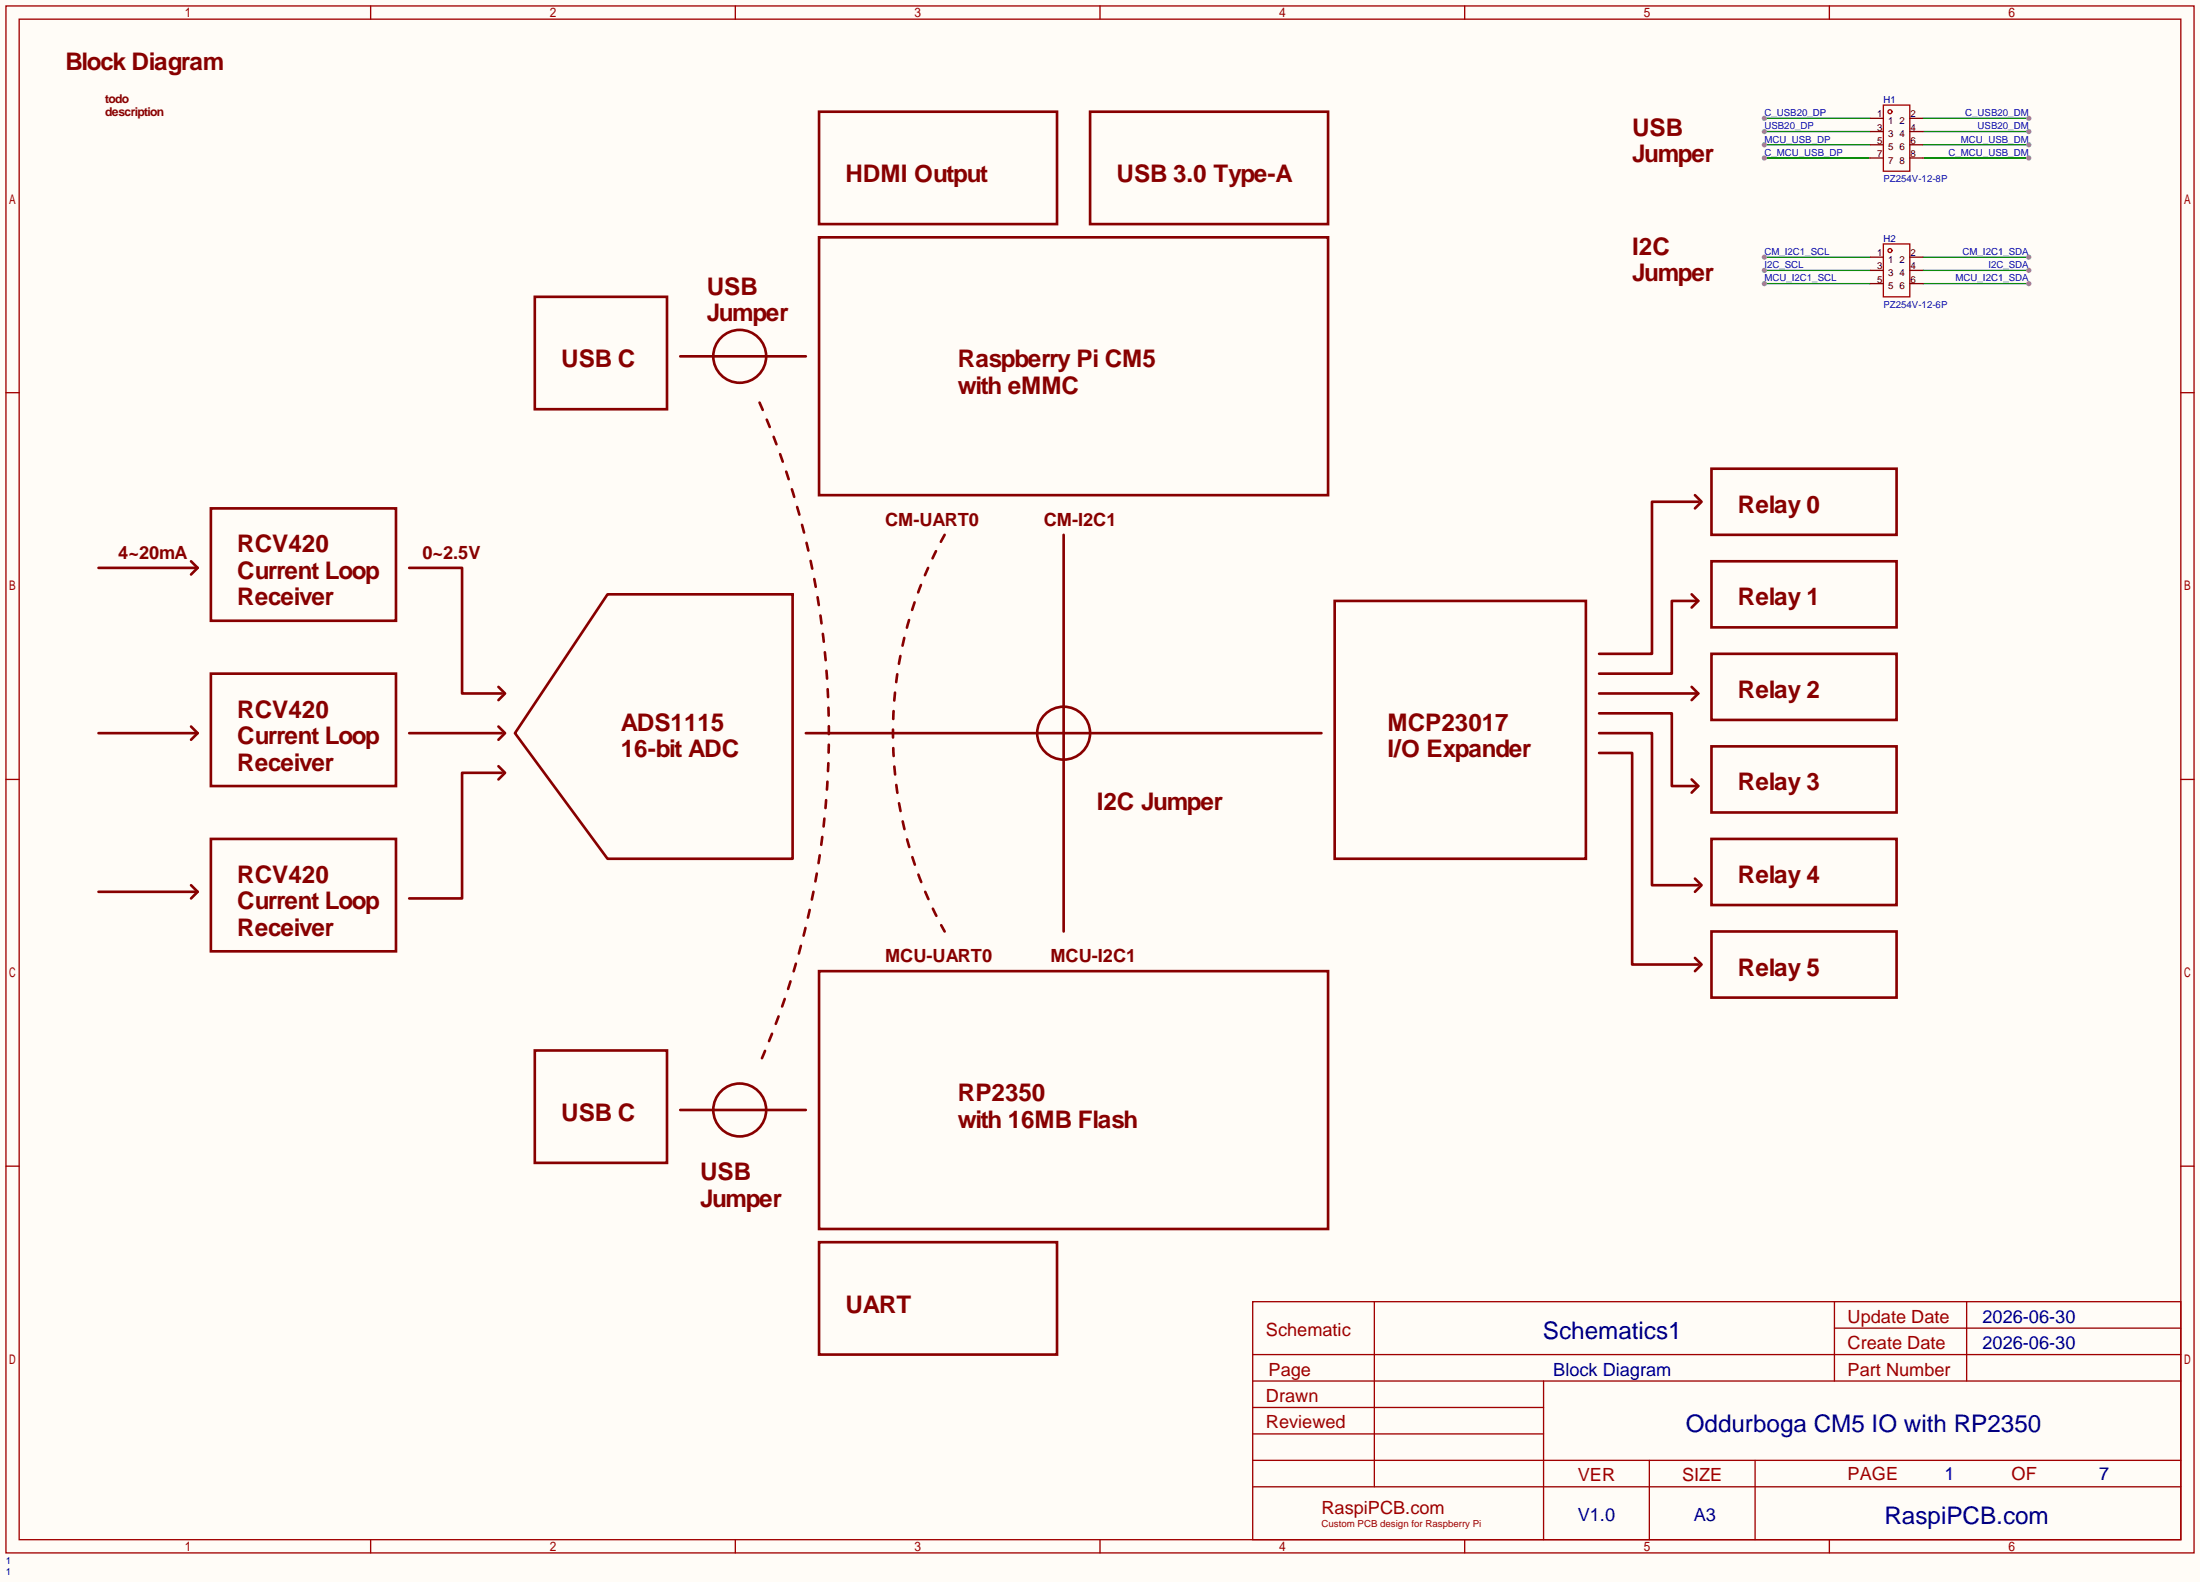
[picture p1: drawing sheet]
<svg xmlns="http://www.w3.org/2000/svg" width="423mm" height="304mm" viewBox="0 0 423 304" stroke-linecap="round" stroke-linejoin="round" font-family="sans-serif">
<path d="M0 0h422.7v303.9h-422.7z" fill="#fffcf7"/>
<g fill="none" stroke="#a10000" stroke-width=".25">
<path d="M1.1 1.1h420.4v297.2h-420.4zM3.7 3.7h415.3v292.1h-415.3zM71.2 1.1v2.6M141.3 1.1v2.6M211.3 1.1v2.6M281.4 1.1v2.6M351.5 1.1v2.6M1.1 75.4h2.6M419 75.4h2.5M1.1 149.7h2.6M419 149.7h2.5M1.1 224h2.6"/>
<path d="M419 224h2.5M240.7 250.1h178.3v45.7h-178.3zM264 250.1v35.5M352.4 250.1v15.2M352.4 255.1h66.6M377.8 250.1v15.2M240.7 270.4h55.8M240.7 265.3h178.3M240.7 275.5h55.8M240.7 260.2h178.3M296.5 265.3v30.5M71.2 295.8v2.5"/>
<path d="M141.3 295.8v2.5M211.3 295.8v2.5M240.7 285.6h178.3M240.7 280.5h178.3M281.4 295.8v2.5M316.9 280.5v15.3M337.2 280.5v15.3M351.5 295.8v2.5"/>
</g>
<path d="M369.4 30.4h20.4" fill="none" stroke="#008700" stroke-width=".25"/>
<circle cx="389.8" cy="30.4" r=".51" fill="#999"/>
<path d="M339 30.4h20.3" fill="none" stroke="#008700" stroke-width=".25"/>
<circle cx="339" cy="30.4" r=".51" fill="#999"/>
<path d="M339 27.8h20.3" fill="none" stroke="#008700" stroke-width=".25"/>
<circle cx="339" cy="27.8" r=".51" fill="#999"/>
<path d="M369.4 54.5h20.4" fill="none" stroke="#008700" stroke-width=".25"/>
<circle cx="389.8" cy="54.5" r=".51" fill="#999"/>
<path d="M339 54.5h20.3" fill="none" stroke="#008700" stroke-width=".25"/>
<circle cx="339" cy="54.5" r=".51" fill="#999"/>
<path d="M369.4 27.8h20.4" fill="none" stroke="#008700" stroke-width=".25"/>
<circle cx="389.8" cy="27.8" r=".51" fill="#999"/>
<path d="M339 49.4h20.3" fill="none" stroke="#008700" stroke-width=".25"/>
<circle cx="339" cy="49.4" r=".51" fill="#999"/>
<path d="M369.4 22.7h20.4" fill="none" stroke="#008700" stroke-width=".25"/>
<circle cx="389.8" cy="22.7" r=".51" fill="#999"/>
<path d="M369.4 25.3h20.4" fill="none" stroke="#008700" stroke-width=".25"/>
<circle cx="389.8" cy="25.3" r=".51" fill="#999"/>
<path d="M339 51.9h20.3" fill="none" stroke="#008700" stroke-width=".25"/>
<circle cx="339" cy="51.9" r=".51" fill="#999"/>
<path d="M339 25.3h20.3" fill="none" stroke="#008700" stroke-width=".25"/>
<circle cx="339" cy="25.3" r=".51" fill="#999"/>
<path d="M369.4 51.9h20.4" fill="none" stroke="#008700" stroke-width=".25"/>
<circle cx="389.8" cy="51.9" r=".51" fill="#999"/>
<path d="M369.4 49.4h20.4" fill="none" stroke="#008700" stroke-width=".25"/>
<circle cx="389.8" cy="49.4" r=".51" fill="#999"/>
<path d="M339 22.7h20.3" fill="none" stroke="#008700" stroke-width=".25"/>
<circle cx="339" cy="22.7" r=".51" fill="#999"/>
<g fill="none" stroke="#a10000" stroke-width=".25">
<path d="M361.8 20.2h5.1v12.7h-5.1zM361.8 46.9h5.1v10.1h-5.1z"/>
<circle cx="363.1" cy="21.5" r=".38"/>
<circle cx="363.1" cy="48.1" r=".38"/>
</g>
<g fill="none" stroke="#870000" stroke-width=".25">
<path d="M359.3 22.7h2.5M359.3 30.4h2.5M359.3 25.3h2.5M359.3 27.8h2.5M366.9 22.7h2.5M366.9 30.4h2.5M366.9 25.3h2.5M366.9 27.8h2.5M359.3 49.4h2.5M359.3 54.5h2.5M359.3 51.9h2.5M366.9 49.4h2.5"/>
<path d="M366.9 54.5h2.5M366.9 51.9h2.5"/>
</g>
<g fill="none" stroke="#870000" stroke-width=".51">
<path d="M157.4 21.5h45.7v21.6h-45.7zM209.4 21.5h45.7v21.6h-45.7zM102.7 57h25.4v21.6h-25.4zM157.4 45.6h97.7v49.5h-97.7zM130.7 68.5h24.1M40.5 97.7h35.6v21.6h-35.6zM325.6 95.1l1.3 1.3-1.3 1.3M326.3 96.4h-8.9v29.2h-10.2M328.8 90h35.6v12.7h-35.6zM18.9 109.1h19.1M36.7 107.8l1.3 1.3-1.3 1.3M78.6 109.1h10.2v24.1h7.6"/>
<path d="M116.7 114.2h35.6v50.8h-35.6l-17.8-24.2zM204.3 102.7v76.2M256.4 115.4h48.3v49.6h-48.3zM325 114.2l1.3 1.2-1.3 1.3M326.3 115.4h-5.1v14h-14M328.8 107.8h35.6v12.7h-35.6zM36.7 139.6l1.3 1.2-1.3 1.3M40.5 129.4h35.6v21.6h-35.6zM95.8 132l1.2 1.2-1.2 1.3M95.8 139.6l1.2 1.2-1.2 1.3M307.2 137h14v14h5.1M307.2 133.2h19.1"/>
<path d="M325 132l1.3 1.2-1.3 1.3M328.8 125.6h35.6v12.7h-35.6zM18.9 140.8h19.1M78.6 140.8h17.8M95.8 147.2l1.2 1.3-1.2 1.2M96.4 148.5h-7.6v24.1h-10.2M154.8 140.8h99.1M307.2 140.8h10.2v29.3h8.9M307.2 144.7h6.4v40.6h12.7M325 149.7l1.3 1.3-1.3 1.3M328.8 143.4h35.6v12.7h-35.6zM18.9 171.3h19.1"/>
<path d="M36.7 170.1l1.3 1.2-1.3 1.3M40.5 161.2h35.6v21.6h-35.6zM325.6 168.8l1.3 1.3-1.3 1.2M328.8 161.2h35.6v12.7h-35.6zM328.8 178.9h35.6v12.7h-35.6zM157.4 186.6h97.7v49.5h-97.7zM325.6 184l1.3 1.3-1.3 1.3M102.7 201.8h25.4v21.6h-25.4zM130.7 213.2h24.1M157.4 238.6h45.7v21.6h-45.7z"/>
<circle cx="142.1" cy="68.5" r="5.1"/>
<circle cx="204.3" cy="140.8" r="5.1"/>
<circle cx="142.1" cy="213.2" r="5.1"/>
</g>
<path d="M145.9 77.3a158 158 0 0 1 0 127M181.5 102.7a78.1 78.1 0 0 0 0 76.2" fill="none" stroke="#870000" stroke-width=".51" stroke-dasharray="1.5 2"/>
<g font-size="4.7" fill="#800">
<text x="12.6" y="13.4">Block Diagram</text>
<text x="313.6" y="26.1">USB</text>
<text x="162.4" y="35">HDMI Output</text>
<text x="214.5" y="35">USB 3.0 Type-A</text>
<text x="313.6" y="31.2">Jumper</text>
<text x="313.6" y="49">I2C</text>
<text x="135.8" y="56.6">USB</text>
<text x="313.6" y="54.1">Jumper</text>
<text x="135.8" y="61.7">Jumper</text>
<text x="107.8" y="70.6">USB C</text>
<text x="184" y="70.6">Raspberry Pi CM5</text>
<text x="184" y="75.6">with eMMC</text>
<text x="333.9" y="98.5">Relay 0</text>
<text x="45.6" y="106.1">RCV420</text>
<text x="45.6" y="111.2">Current Loop</text>
<text x="45.6" y="116.3">Receiver</text>
<text x="333.9" y="116.3">Relay 1</text>
<text x="45.6" y="137.9">RCV420</text>
<text x="333.9" y="134.1">Relay 2</text>
<text x="45.6" y="143">Current Loop</text>
<text x="119.3" y="140.4">ADS1115</text>
<text x="266.6" y="140.4">MCP23017</text>
<text x="45.6" y="148">Receiver</text>
<text x="119.3" y="145.5">16-bit ADC</text>
<text x="266.6" y="145.5">I/O Expander</text>
<text x="210.7" y="155.7">I2C Jumper</text>
<text x="333.9" y="151.8">Relay 3</text>
<text x="45.6" y="169.6">RCV420</text>
<text x="333.9" y="169.6">Relay 4</text>
<text x="45.6" y="174.7">Current Loop</text>
<text x="45.6" y="179.8">Receiver</text>
<text x="333.9" y="187.4">Relay 5</text>
<text x="107.8" y="215.3">USB C</text>
<text x="184" y="211.5">RP2350</text>
<text x="184" y="216.6">with 16MB Flash</text>
<text x="134.5" y="226.8">USB</text>
<text x="134.5" y="231.9">Jumper</text>
<text x="162.4" y="252.2">UART</text>
</g>
<g font-size="4.7" fill="#000080">
<text x="296.4" y="257.3">Schematics1</text>
<text x="323.8" y="275">Oddurboga CM5 IO with RP2350</text>
<text x="362" y="292.8">RaspiPCB.com</text>
</g>
<g font-size="3.5" fill="#800">
<text x="170.1" y="101">CM-UART0</text>
<text x="200.5" y="101">CM-I2C1</text>
<text x="22.7" y="107.4">4~20mA</text>
<text x="81.2" y="107.4">0~2.5V</text>
<text x="170.1" y="184.9">MCU-UART0</text>
<text x="201.8" y="184.9">MCU-I2C1</text>
</g>
<g font-size="3.5" fill="#a00000">
<text x="243.2" y="256.6">Schematic</text>
<text x="355" y="254.1">Update Date</text>
<text x="355" y="259.2">Create Date</text>
<text x="243.2" y="269.3">Drawn</text>
<text x="243.7" y="264.2">Page</text>
<text x="355" y="264.2">Part Number</text>
<text x="243.2" y="274.4">Reviewed</text>
<text x="303.1" y="284.6">VER</text>
<text x="323.1" y="284.6">SIZE</text>
<text x="355" y="284.3">PAGE</text>
<text x="386.5" y="284.3">OF</text>
<text x="253.9" y="290.8">RaspiPCB.com</text>
</g>
<g font-size="3.5" fill="#000080">
<text x="380.9" y="254.1">2026-06-30</text>
<text x="380.9" y="259.2">2026-06-30</text>
<text x="298.4" y="264.2">Block Diagram</text>
<text x="373.6" y="284.3">1</text>
<text x="403.3" y="284.3">7</text>
<text x="303.1" y="292.2">V1.0</text>
<text x="325.4" y="292.2">A3</text>
</g>
<g font-size="2.3" fill="#800">
<text x="20.2" y="19.8">todo</text>
<text x="20.2" y="22.3">description</text>
</g>
<g font-size="1.9" fill="#00f">
<text x="339" y="22.3">C_USB20_DP</text>
<text x="377.5" y="22.3">C_USB20_DM</text>
<text x="339" y="29.9">C_MCU_USB_DP</text>
<text x="339" y="27.4">MCU_USB_DP</text>
<text x="339" y="24.8">USB20_DP</text>
<text x="374.3" y="29.9">C_MCU_USB_DM</text>
<text x="376.7" y="27.4">MCU_USB_DM</text>
<text x="379.9" y="24.8">USB20_DM</text>
<text x="361.8" y="35">PZ254V-12-8P</text>
<text x="339" y="49">CM_I2C1_SCL</text>
<text x="339" y="51.5">I2C_SCL</text>
<text x="377" y="49">CM_I2C1_SDA</text>
<text x="382" y="51.5">I2C_SDA</text>
<text x="339" y="54.1">MCU_I2C1_SCL</text>
<text x="361.8" y="59.1">PZ254V-12-6P</text>
<text x="375.7" y="54.1">MCU_I2C1_SDA</text>
</g>
<g font-size="1.9">
<text x="360.7" y="22.5">1</text>
<text x="362.8" y="23.8">1</text>
<text x="364.9" y="23.8">2</text>
<text x="367" y="22.5">2</text>
<text x="360.7" y="25.1">3</text>
<text x="360.7" y="27.6">5</text>
<text x="362.8" y="26.4">3</text>
<text x="362.8" y="28.9">5</text>
<text x="364.9" y="28.9">6</text>
<text x="364.9" y="26.4">4</text>
<text x="367" y="27.6">6</text>
<text x="367" y="25.1">4</text>
<text x="360.7" y="30.2">7</text>
<text x="362.8" y="31.4">7</text>
<text x="364.9" y="31.4">8</text>
<text x="367" y="30.2">8</text>
<text x="360.7" y="49.2">1</text>
<text x="360.7" y="51.8">3</text>
<text x="362.8" y="50.5">1</text>
<text x="362.8" y="53">3</text>
<text x="364.9" y="53">4</text>
<text x="364.9" y="50.5">2</text>
<text x="367" y="51.8">4</text>
<text x="367" y="49.2">2</text>
<text x="360.7" y="54.3">5</text>
<text x="362.8" y="55.6">5</text>
<text x="364.9" y="55.6">6</text>
<text x="367" y="54.3">6</text>
</g>
<g font-size="1.9" fill="#000080">
<text x="361.8" y="19.8">H1</text>
<text x="361.8" y="46.4">H2</text>
<text x="1.1" y="300.4">1</text>
<text x="1.1" y="302.5">1</text>
</g>
<text font-size="1.9" fill="#a00000" x="253.9" y="293.3">Custom PCB design for Raspberry Pi</text>
</svg>
